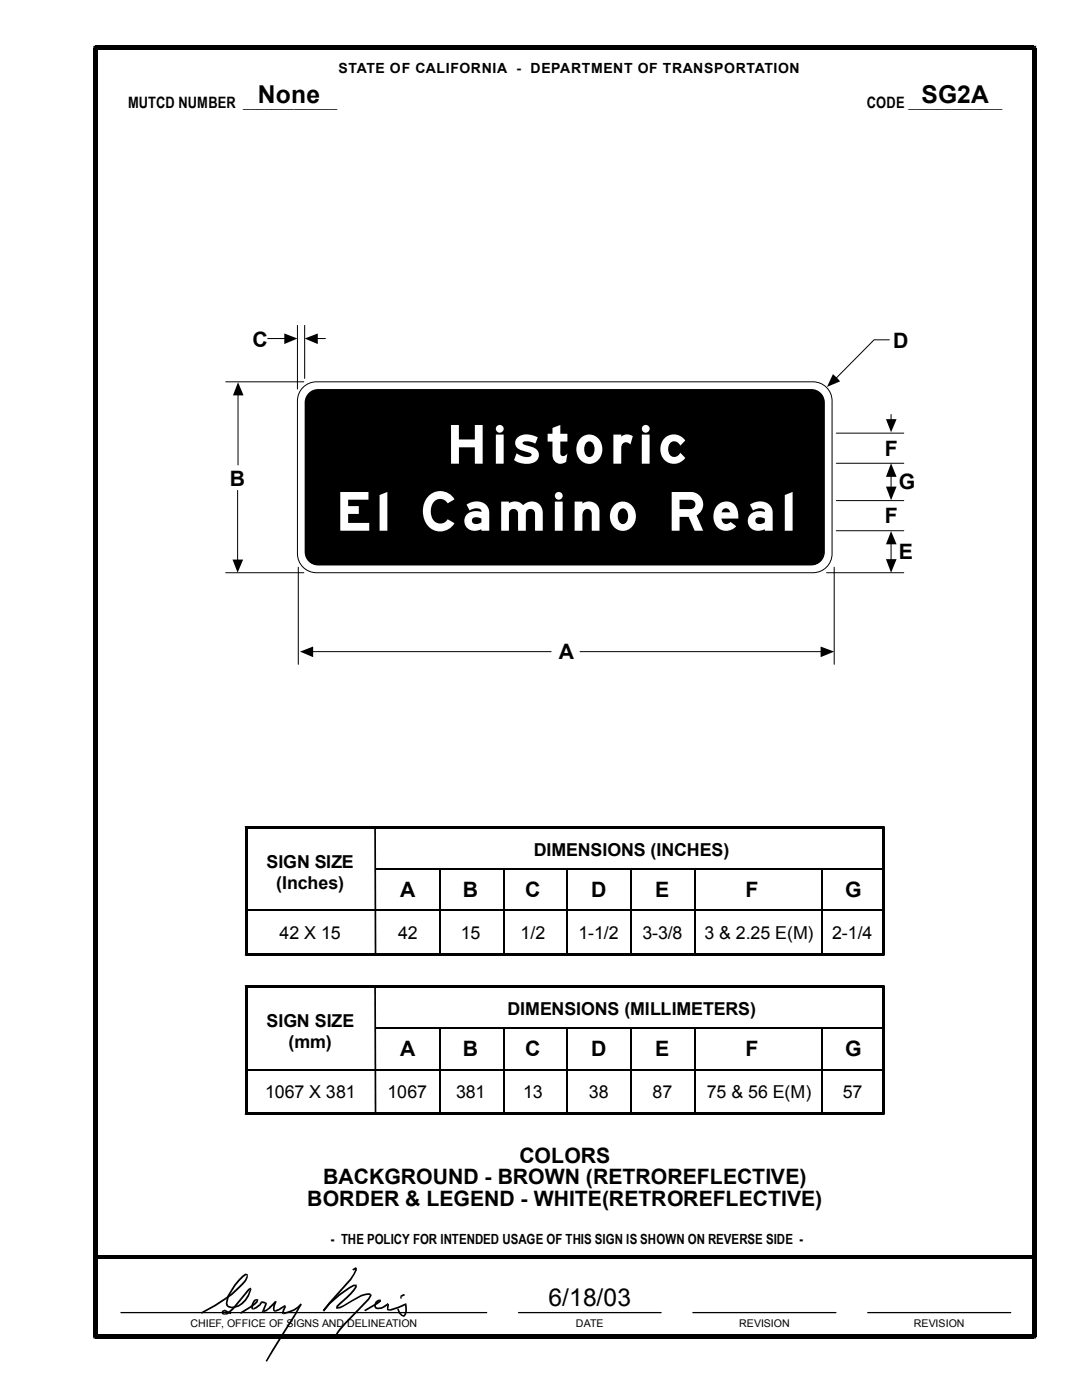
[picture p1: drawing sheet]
<svg xmlns="http://www.w3.org/2000/svg" width="216mm" height="279mm" viewBox="0 0 216 279" stroke-linecap="round" stroke-linejoin="round" font-family="sans-serif">
<g fill="#000">
<path d="M18.6 9.1h.4v.9l.5-.4h-.9zM19 9.1h187.3v.9h-187.3zM206.3 9.1h.5v.5h-.9l.4 .4zM61.2 78.5a2.86 2.86 0 0 1 2.3-1h98.3a2.86 2.86 0 0 1 2.9 2.8v29.8a2.86 2.86 0 0 1-2.9 2.8h-98.3a2.86 2.86 0 0 1-2.9-2.8v-29.8l.1-.6zM48.9 164.8h.2v.6l.3-.3h-.5zM49.1 164.8h127.2v.6h-127.2zM176.3 164.8h.2v.3h-.5l.3 .3zM48.9 165.1h.5v25.4h-.5zM48.9 196.6h.2v.5l.3-.3h-.5zM49.1 190.2h127.2v.6h-127.2zM48.9 190.5h.5l-.3-.3v.6h-.2zM49.1 196.6h127.2v.5h-127.2z"/>
<path d="M176 165.1h.5v25.4h-.5zM176.3 196.6h.2v.2h-.5l.3 .3zM176.3 190.2l-.3 .3h.5v.3h-.2zM48.9 196.8h.5v25.4h-.5zM49.1 222h127.2v.5h-127.2zM48.9 222.3h.5l-.3-.3v.5h-.2zM176 196.8h.5v25.4h-.5zM176.3 222l-.3 .2h.5v.3h-.2zM19 250.5h187.3v.7h-187.3zM49.2 254.3h.2v.6a11 11 0 0 1-4.2 4.3l-.2-.2a22.1 22.1 0 0 0 3.9-3.6l.3-.6zM45 259l.2 .2zM44.9 262.1l.3-.1 1.2-1 1.6-1.9 .3 .2-1.6 2-.9 .7-.8 .4z"/>
<path d="M48 259.1l.3 .2zM48.3 254.6l.6-.4 .5 .1v.2l-.2-.1a11.3 11.3 0 0 0-3.5 4.3l-.3 1.4 .1 .3-.4 .1-.1-.3 .4-1.6 1.3-2.2zM49.2 254.3h.2v.2zM49.5 257.2l.5-.2 .2 .4h-.3l.1-.2-.2 .3-1.5 1.8-.3-.2zM49.9 257.3l.3 .1-.1 .1zM50.5 259.6l.3-.3 .4-.1 .2 .3a1.23 1.23 0 0 0-.9 1.5v.4l-.3-.1-.1-.4 .1-.6zM51.2 259.2l.2 .3h-.3l.3-.3zM52.1 259.8l.1-.1v.3h.1zM52.2 259.7l.8 .1-.1 .4-.7-.2zM53 259.8l.1 .1-.3 .3zM53.1 259.9l.2 .4-.6 1.4-.4-.1 .5-1.4zM54.9 259.7l.3 .1-.3-.1 .2 .2z"/>
<path d="M54.9 259.7l.3 .1-.4 1.4v.2l.2 .1-.2 .3-.3-.2-.1-.4zM70.3 253.3l.7-.4 .2 .2v.4h-.3v-.4l.1 .1-.5 .4zM71 256.4h.2v.1h-.3l.1 .2zM70.9 253.4l.3 .1-1.1 1.9-5.4 6.3-.3-.2 5.4-6.3zM70.9 253.4l.3 .1zM70.9 256.5h.3v.4a16.8 16.8 0 0 1-3.8 4v.1h-.3v-.4l.5-.5a15.4 15.4 0 0 0 3.3-3.3zM73.7 258.1v.3zM73.7 258.1l.5 .5-.5 .8-2.2 2.2a22.9 22.9 0 0 0-4.4 5l-.2-.2 .7-1.1 5.8-6.1 .4-.6-.1-.2zM75.6 259.3h.2l.1 .3zM74.9 259.8l.7-.5 .3 .3a.94 .94 0 0 0-.8 1.3h.5v.4a.73 .73 0 0 1-.8-.2 .73 .73 0 0 1-.1-.7zM79.9 258.6l.3 .1-.1 .5-.3-.1zM79.9 258.6l.8-.4 .1 .4-.6 .2z"/>
<path d="M79.9 258.6l.3 .2zM18.6 9.6h.9v257.1h-.9zM19 266.3h187.3v.8h-187.3zM18.6 266.7h.9l-.5-.4v.8h-.4zM40.1 261.9l2.7-1.5 2.2-1.4 .2 .2-2.2 1.5-2.8 1.5zM44.9 261.4l1.2 .6v.3l-1.3-.6zM44.9 261.4l-.1 .3zM44.4 261.5l.5-.1v.3l-.4 .2 .2 .2h.3v.3l-.6-.1-.2-.4zM44.9 262.1l.1 .3zM45.1 260.5l.3-.2 .1 .1zM45.4 260.3a1.69 1.69 0 0 0 2.2 .1 5.1 5.1 0 0 0 2.3-3.1l.2 .2a4.4 4.4 0 0 1-3.9 3.6l-.6-.2-.5-.3zM47.8 262l2.2-1.4 .3 .3-2.2 1.3z"/>
<path d="M50 260.6l1.3-1.1h-.2l.3-.3 .2 .1-.2 .6-.4 .5-.7 .5zM50 260.6l.3 .3zM50.5 261l.1 .4h-.1zM50.5 261l1.2-.7 .3 .2-1.4 .9zM52.1 259.8l.2 .2-.3 .5-.3-.2zM51.7 260.3l.3 .2zM52.3 261.6l.4 .1-.2-.2 .1 .4-.4 .1zM52.5 261.5l.6-.1 .7-.6 .1 .3-.7 .6-.6 .2zM53.7 260.9l1.2-1.2 .2 .2-1.2 1.2zM53.7 260.9l.1-.1 .1 .3zM54.9 261.5l.1 .3-.1 .1zM54.9 261.5l.7-.3 1.2-.8 .1 .4-1.2 .7-.7 .3z"/>
<path d="M56.6 262v.3zM56.6 262a5.5 5.5 0 0 0 3.3-1.8l.3 .2a6 6 0 0 1-3.6 1.9zM56.8 260.4l.2 .2-.4 .1 .3 .1zM56.6 260.7l.4-.1 .1 .3-.5 1.1v.3l-.3-.1v-.4l.4-.9zM59.9 260.2l.3 .2zM59.9 260.2l.3 .1-1.3 2.3-5.6 9.2-.3-.2zM65.6 260l2-1.7 2-1.4 .9-.5h.5v.3h-.4a19.8 19.8 0 0 0-5.9 5l-.3-.2zM64.4 261.5l.3 .2zM67.2 260.9v.3h-.1v-.2h.3zM67.2 260.9l1.2-.4 3.7-2.1 1.6-.3v.3l-1.6 .3-4.2 2.4-.7 .1zM72.6 261.5l3.2-2 .1 .1h-.1v-.3h.1l.1 .5-.6 .5-2.5 1.4zM75.6 260.9h.5l1.1-.7 .3 .2-1.3 .8-.6 .1z"/>
<path d="M75.6 260.9v.4zM77.2 260.2l.2-.2 .1 .2-.3 .2h.3zM77.5 260.2l.1 .2-.1 .8 .3 .1-.1 .3-.5-.1 .1-1.1h-.1zM77.8 261.3l.1 .3h-.2zM77.8 261.3l3.1-1.2 .1 .3-1.5 .7-1.6 .5zM79.2 261.3l.3-.2 .3 .8 .5 .5 .4 .2-.2 .2-.4-.2-.5-.5zM80.4 262.6h.3l-.2 .2 .1 .1 .1-.1zM80.9 260.1l.1-.1 .1 .3h-.3l.2 .1zM80.8 260.3h.3a2.73 2.73 0 0 1-.4 2.5l-.3-.2a2.22 2.22 0 0 0 .4-2.3zM205.9 9.6h.9v257.1h-.9zM206.3 266.3l-.4 .4h.9v.4h-.5z"/>
</g>
<path d="M74.9 165.3v25.2M74.9 197v25.2" fill="none" stroke="#000" stroke-width=".42"/>
<g fill="none" stroke="#000" stroke-width=".34">
<path d="M75 173.4h101.2M87.8 173.5v16.8M100.5 173.5v16.8M113.2 173.5v16.8M125.9 173.5v16.8M138.6 173.5v16.8M164 173.5v16.8M49.4 181.7h126.7M49.4 213.4h126.7M75 205.1h101.2M87.8 205.2v16.9M100.5 205.2v16.9"/>
<path d="M113.2 205.2v16.9M125.9 205.2v16.9M138.6 205.1v17M164 205.1v17"/>
</g>
<g fill="none" stroke="#000" stroke-width=".2">
<path d="M45 76.2h15.6M47.5 78.7v14.1M53.4 67.6h3.5M59.4 64.9v12.7M60.5 77.3a3.8 3.8 0 0 1 2.7-1.1h99a3.8 3.8 0 0 1 3.8 3.8v30.5a3.8 3.8 0 0 1-3.8 3.8h-99a3.8 3.8 0 0 1-3.8-3.8v-30.5a3.8 3.8 0 0 1 1.1-2.7zM60.8 64.9v10.6M63.2 67.6h1.7M177.5 67.8h-3.1l-7.6 7.7M47.4 97.9v13.9M166.9 86.4h13.4M166.9 92.5h13.4M166.9 99.9h13.4"/>
<path d="M177.8 82.7v1.1M177.8 94.9v2.5M45 114.3h15.6M59.5 113.2v19.4M164.9 114.3h15.4M166.5 113.2v19.4M166.9 105.9h13.4M177.8 108.5v3.3M62.3 130h47.7M115.7 130h48.2"/>
</g>
<path d="M61.2 78.5a2.86 2.86 0 0 1 2.3-1h98.4a2.86 2.86 0 0 1 2.9 2.8v29.9a2.86 2.86 0 0 1-2.9 2.8h-98.4a2.86 2.86 0 0 1-2.9-2.8v-29.9l.1-.6z" fill="none" stroke="#fff" stroke-width=".34"/>
<g fill="#000">
<path d="M47.5 76.3l1.1 2.6h-2.1z" fill-rule="evenodd"/>
<path d="M56.7 66.5l2.7 1.1-2.7 1.1z" fill-rule="evenodd"/>
<path d="M60.8 67.6l2.6-1.1v2.2z" fill-rule="evenodd"/>
<path d="M166.2 74.7l1.4 1.4-2.6 1.1z" fill-rule="evenodd"/>
<path d="M176.8 83.7h2.1l-1.1 2.6z" fill-rule="evenodd"/>
<path d="M177.8 92.5l1.1 2.7h-2.1z" fill-rule="evenodd"/>
<path d="M176.8 97.1h2.1l-1.1 2.7z" fill-rule="evenodd"/>
<path d="M46.4 111.7h2.1l-1.1 2.6z" fill-rule="evenodd"/>
<path d="M177.8 106l1.1 2.6h-2.1z" fill-rule="evenodd"/>
<path d="M176.8 111.6h2.1l-1.1 2.7z" fill-rule="evenodd"/>
<path d="M59.9 130l2.6-1v2.1z" fill-rule="evenodd"/>
<path d="M163.7 129l2.8 1-2.8 1.1z" fill-rule="evenodd"/>
</g>
<path d="M24.1 262h73M103.5 262h28.4M138.3 262h28.5M173.1 262h28.6" fill="none" stroke="#000" stroke-width=".25"/>
<g font-size="11.6" fill="#fff">
<text x="89.1" y="92.5">Historic</text>
<text x="67" y="105.9">El Camino Real</text>
</g>
<g font-size="4.9">
<text x="51.5" y="20.6">None</text>
<text x="183.9" y="20.6">SG2A</text>
<text x="109.5" y="260.7">6/18/03</text>
</g>
<g font-size="4.2">
<text x="50.4" y="69.3">C</text>
<text x="178.2" y="69.4">D</text>
<text x="176.5" y="91.1">F</text>
<text x="45.9" y="97">B</text>
<text x="179.3" y="97.6">G</text>
<text x="176.5" y="104.3">F</text>
<text x="179.3" y="111.6">E</text>
<text x="111.5" y="131.5">A</text>
<text x="79.8" y="179">A</text>
<text x="92.4" y="179">B</text>
<text x="104.8" y="179">C</text>
<text x="117.9" y="179">D</text>
<text x="130.7" y="179">E</text>
<text x="148.8" y="179">F</text>
<text x="168.7" y="179">G</text>
<text x="79.8" y="210.7">A</text>
<text x="92.4" y="210.7">B</text>
<text x="104.8" y="210.7">C</text>
<text x="117.9" y="210.7">D</text>
<text x="130.7" y="210.7">E</text>
<text x="148.8" y="210.7">F</text>
<text x="168.7" y="210.7">G</text>
<text x="103.6" y="232.2">COLORS</text>
<text x="64.5" y="236.4">BACKGROUND - BROWN (RETROREFLECTIVE)</text>
<text x="61.3" y="240.6">BORDER &amp; LEGEND - WHITE(RETROREFLECTIVE)</text>
</g>
<g font-size="3.6">
<text x="53.2" y="173.2">SIGN SIZE</text>
<text x="106.5" y="170.9">DIMENSIONS (INCHES)</text>
<text x="55.1" y="177.5">(Inches)</text>
<text x="55.8" y="187.5">42 X 15</text>
<text x="79.4" y="187.5">42</text>
<text x="91.9" y="187.5">15</text>
<text x="103.9" y="187.5">1/2</text>
<text x="115.4" y="187.5">1-1/2</text>
<text x="128.2" y="187.5">3-3/8</text>
<text x="140.5" y="187.5">3 &amp; 2.25 E(M)</text>
<text x="166" y="187.5">2-1/4</text>
<text x="101.3" y="202.6">DIMENSIONS (MILLIMETERS)</text>
<text x="53.2" y="205">SIGN SIZE</text>
<text x="57.6" y="209.2">(mm)</text>
<text x="52.9" y="219.2">1067 X 381</text>
<text x="77.3" y="219.2">1067</text>
<text x="91" y="219.2">381</text>
<text x="104.4" y="219.2">13</text>
<text x="117.5" y="219.2">38</text>
<text x="130.2" y="219.2">87</text>
<text x="141.1" y="219.2">75 &amp; 56 E(M)</text>
<text x="168.1" y="219.2">57</text>
</g>
<g font-size="3.1">
<text x="25.6" y="21.5">MUTCD NUMBER _____________</text>
<text x="173" y="21.5">CODE _____________</text>
</g>
<g font-size="2.8">
<text x="67.6" y="14.5">STATE OF CALIFORNIA - DEPARTMENT OF TRANSPORTATION</text>
<text x="66" y="248.2">- THE POLICY FOR INTENDED USAGE OF THIS SIGN IS SHOWN ON REVERSE SIDE -</text>
</g>
<g font-size="2.1">
<text x="38" y="264.8">CHIEF, OFFICE OF SIGNS AND DELINEATION</text>
<text x="114.9" y="264.8">DATE</text>
<text x="147.5" y="264.8">REVISION</text>
<text x="182.4" y="264.8">REVISION</text>
</g>
</svg>
